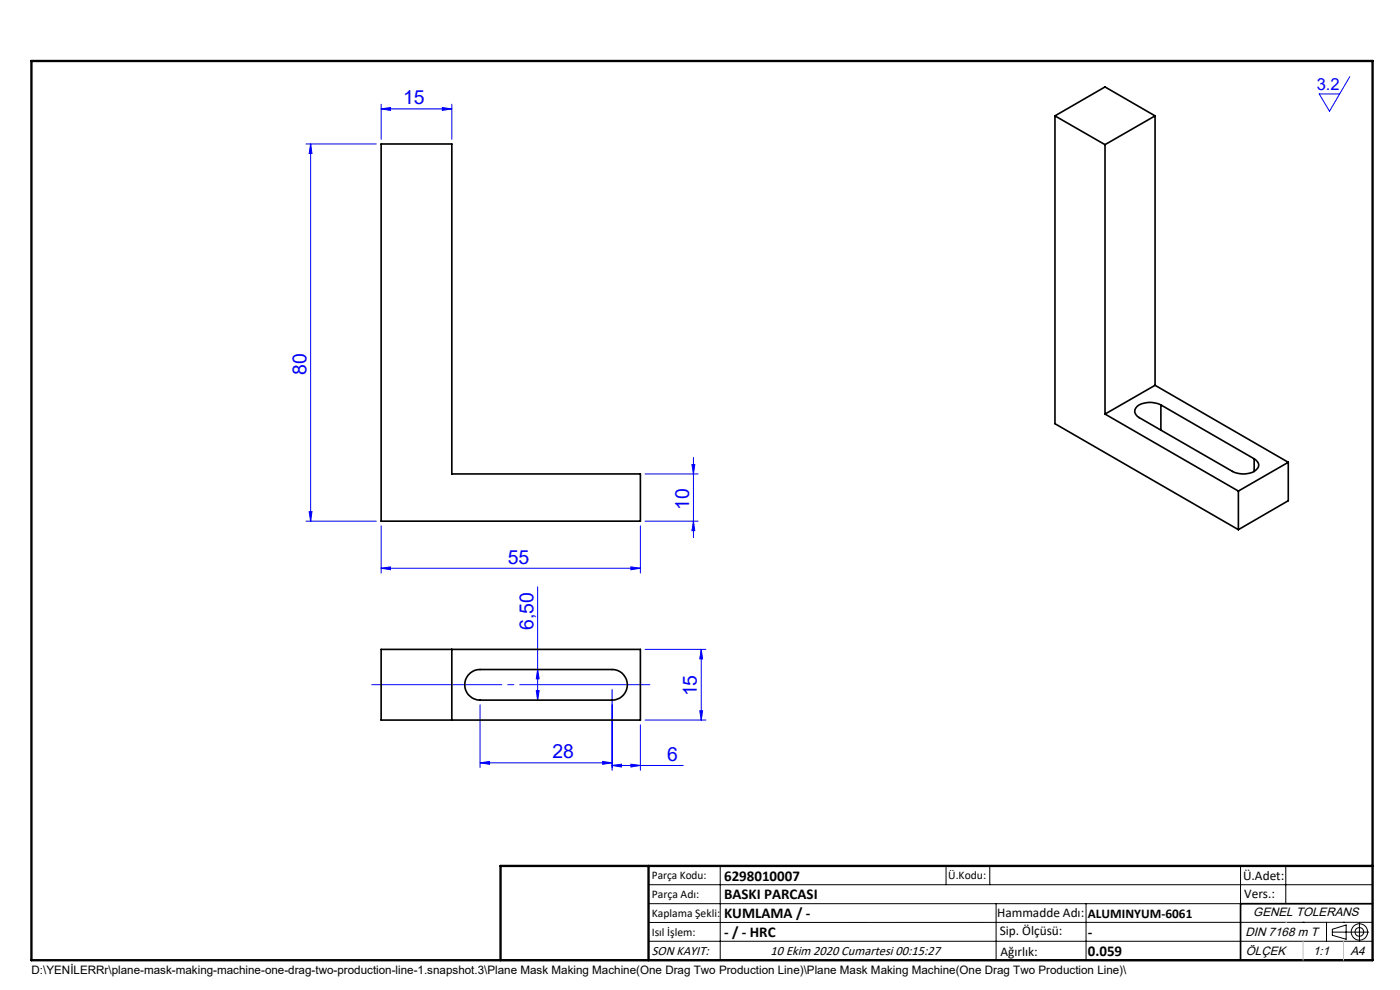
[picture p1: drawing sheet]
<svg xmlns="http://www.w3.org/2000/svg" width="297mm" height="210mm" viewBox="0 0 297 210" stroke-linecap="round" stroke-linejoin="round" font-family="sans-serif">
<g fill="none" stroke="#000" stroke-width=".21">
<path d="M137.6 187.7h153.6M137.6 191.7h153.6M137.6 199.7h153.6M152.8 183.7v20M200.7 183.7v4M210 183.7v4M211.3 191.7v12M230.4 191.7v12M263.2 183.7v20M272.8 183.7v8M276.4 195.6h.1M281.4 195.6v4.1"/>
<path d="M282.6 197.7h7.8M282.6 197.1l3-.9v3l-3-.8zM285 195.6h.1M288.4 195.8v3.8M291.2 195.6l-153.6 .1"/>
<circle cx="288.4" cy="197.7" r="1.74"/>
<circle cx="288.4" cy="197.7" r=".93"/>
</g>
<g fill="none" stroke="#00f" stroke-width=".21">
<path d="M286.3 16.3l-4.3 7.3-2.1-3.7h4.3M64.9 30.5h14.9M65.9 30.5v80.1M65.9 30.5l.3 2.1h-.6zM80.9 23.1l1.9-.3v.6zM80.9 22.1v7.5M80.9 23.1h14.9M93.8 22.8l2 .3-2 .3zM95.8 22.1v7.5M146.8 98.6h.6l-.3 1.9zM147.1 97v17M64.9 110.6h14.9"/>
<path d="M65.6 108.5h.6l-.3 2.1zM80.9 111.5v10.1M135.9 111.5v10.1M136.8 100.5h11.3M136.8 110.6h11.3M147.1 110.6l.3 2h-.6zM80.9 120.5l1.9-.2v.6zM80.9 120.5h55M114.1 124.5v24M133.8 120.3l2.1 .2-2.1 .4zM136.8 137.8h13M148.8 137.8v14.9"/>
<path d="M148.8 137.8l.2 2h-.6zM101.8 149.5v13.3M113.8 146.5h.6l-.3 2zM114.1 142l.3 2h-.6zM129.9 146.3v17.1M135.9 153.8v9.6M136.8 152.7h13M148.4 150.8h.6l-.2 1.9zM101.8 161.8l2.1-.3v.6zM101.8 161.8h28.1M127.8 161.5l2.1 .3-2.1 .3zM129.9 162.4l1.9-.3v.6z"/>
<path d="M129.9 162.4h15.1M133.8 162.1l2.1 .3-2.1 .3z"/>
</g>
<path d="M137.9 145.2h-59" fill="none" stroke="#00f" stroke-width=".21" stroke-dasharray="30.5 1.3 1.3 1.3" stroke-dashoffset="2.9"/>
<path d="M291.2 191.7h-28v12M106.2 203.7h185" fill="none" stroke="#000" stroke-width=".35"/>
<path d="M6.7 12.9h284.5v190.8h-284.5zM137.6 183.7v20M291.2 183.7h-185v20" fill="none" stroke="#000" stroke-width=".5"/>
<path d="M272.8 195.6h.1M276.4 199.7v4M285 199.7v4" fill="none" stroke="#c0c0c0" stroke-width=".21"/>
<g fill="#00f">
<path d="M93.8 22.8l2 .3-2 .3zM80.9 23.1l1.9-.3v.6z"/>
<path d="M129.9 162.4l1.9-.3v.6zM133.8 162.1l2.1 .3-2.1 .3zM101.8 161.8l2.1-.3v.6zM127.8 161.5l2.1 .3-2.1 .3z"/>
<path d="M80.9 120.5l1.9-.2v.6zM133.8 120.3l2.1 .2-2.1 .4z"/>
<path d="M113.8 146.5h.6l-.3 2zM114.1 142l.3 2h-.6z"/>
<path d="M146.8 98.6h.6l-.3 1.9zM147.1 110.6l.3 2h-.6zM65.9 30.5l.3 2.1h-.6zM65.6 108.5h.6l-.3 2.1zM148.8 137.8l.2 2h-.6zM148.4 150.8h.6l-.2 1.9z"/>
</g>
<g fill="none" stroke="#000" stroke-width=".35">
<path d="M80.9 30.5h14.9v70h40.1v10.1h-55zM223.8 24.6v65.3l38.9 22.5M223.8 24.6l10.6 6.1M223.8 24.6l10.6-6.2 10.6 6.2M234.4 30.7v57.1M245 24.6l-10.6 6.1M245 24.6v57.1M234.4 87.8l28.3 16.4M245 81.7l-10.6 6.1M245 81.7l28.3 16.4M246.3 85.9a4.7 4.7 0 0 0-5.3 .6 1.35 1.35 0 0 0 .7 2.1l19.8 11.4a4.7 4.7 0 0 0 5.2-.6 1.31 1.31 0 0 0-.6-2.1M246.3 85.9l19.8 11.4"/>
<path d="M246.3 85.9v5.3M266.1 97.3v2.7M273.3 98.1l-10.6 6.1M273.3 98.1v8.1l-10.6 6.2M262.7 104.2v8.2M80.9 137.8h55v14.9h-55zM95.8 137.8v14.9M99.8 142.8a2.98 2.98 0 0 1 2-.8h28.1a3.2 3.2 0 0 1 3.2 3.3 3.2 3.2 0 0 1-3.2 3.2h-28.1a3.2 3.2 0 0 1-3-2.1 3.2 3.2 0 0 1 1-3.6z"/>
</g>
<g font-size="4.1" fill="#00f">
<text x="85.5" y="22.2">15</text>
<text x="65" y="79.6" transform="rotate(-90 65 79.6)">80</text>
<text x="146.2" y="108.2" transform="rotate(-90 146.2 108.2)">10</text>
<text x="107.7" y="119.6">55</text>
<text x="113.2" y="133.6" transform="rotate(-90 113.2 133.6)">6,50</text>
<text x="147.8" y="147.7" transform="rotate(-90 147.8 147.7)">15</text>
<text x="117.2" y="160.9">28</text>
<text x="141.5" y="161.4">6</text>
</g>
<text font-size="3.5" fill="#00f" x="279.3" y="19.1">3.2</text>
<g font-size="3.2">
<text x="153.6" y="190.8">BASKI PARCASI</text>
<text x="153.6" y="186.8">6298010007</text>
<text x="153.6" y="194.8">KUMLAMA / -</text>
<text x="153.6" y="198.8">- / - HRC</text>
<text x="230.8" y="198.7">-</text>
<text x="230.8" y="202.8">0.059</text>
</g>
<g font-size="2.8">
<text x="263.7" y="186.7">Ü.Adet:</text>
<text x="263.9" y="190.5">Vers.:</text>
<text x="211.5" y="194.5">Hammadde Adı:</text>
<text x="230.8" y="194.7">ALUMINYUM-6061</text>
<text x="138.3" y="202.6">SON KAYIT:</text>
<text x="163.5" y="202.6">10 Ekim 2020 Cumartesi 00:15:27</text>
<text x="212.1" y="198.4">Sip. Ölçüsü:</text>
<text x="212.2" y="202.7">Ağırlık:</text>
</g>
<g font-size="2.6">
<text x="265.9" y="194.4">GENEL TOLERANS</text>
<text x="264.2" y="198.5">DIN 7168 m T</text>
<text x="264.3" y="202.6">ÖLÇEK</text>
<text x="278.5" y="202.6">1:1</text>
<text x="286.5" y="202.6">A4</text>
</g>
<g font-size="2.5">
<text x="138.3" y="186.4">Parça Kodu:</text>
<text x="138.3" y="190.5">Parça Adı:</text>
<text x="201.2" y="186.5">Ü.Kodu:</text>
<text x="138.3" y="194.5">Kaplama Şekli:</text>
<text x="138.3" y="198.6">Isıl İşlem:</text>
<text x="6.7" y="206.7">D:\YENİLERRr\plane-mask-making-machine-one-drag-two-production-line-1.snapshot.3\Plane Mask Making Machine(One Drag Two Production Line)\Plane Mask Making Machine(One Drag Two Production Line)\</text>
</g>
</svg>
